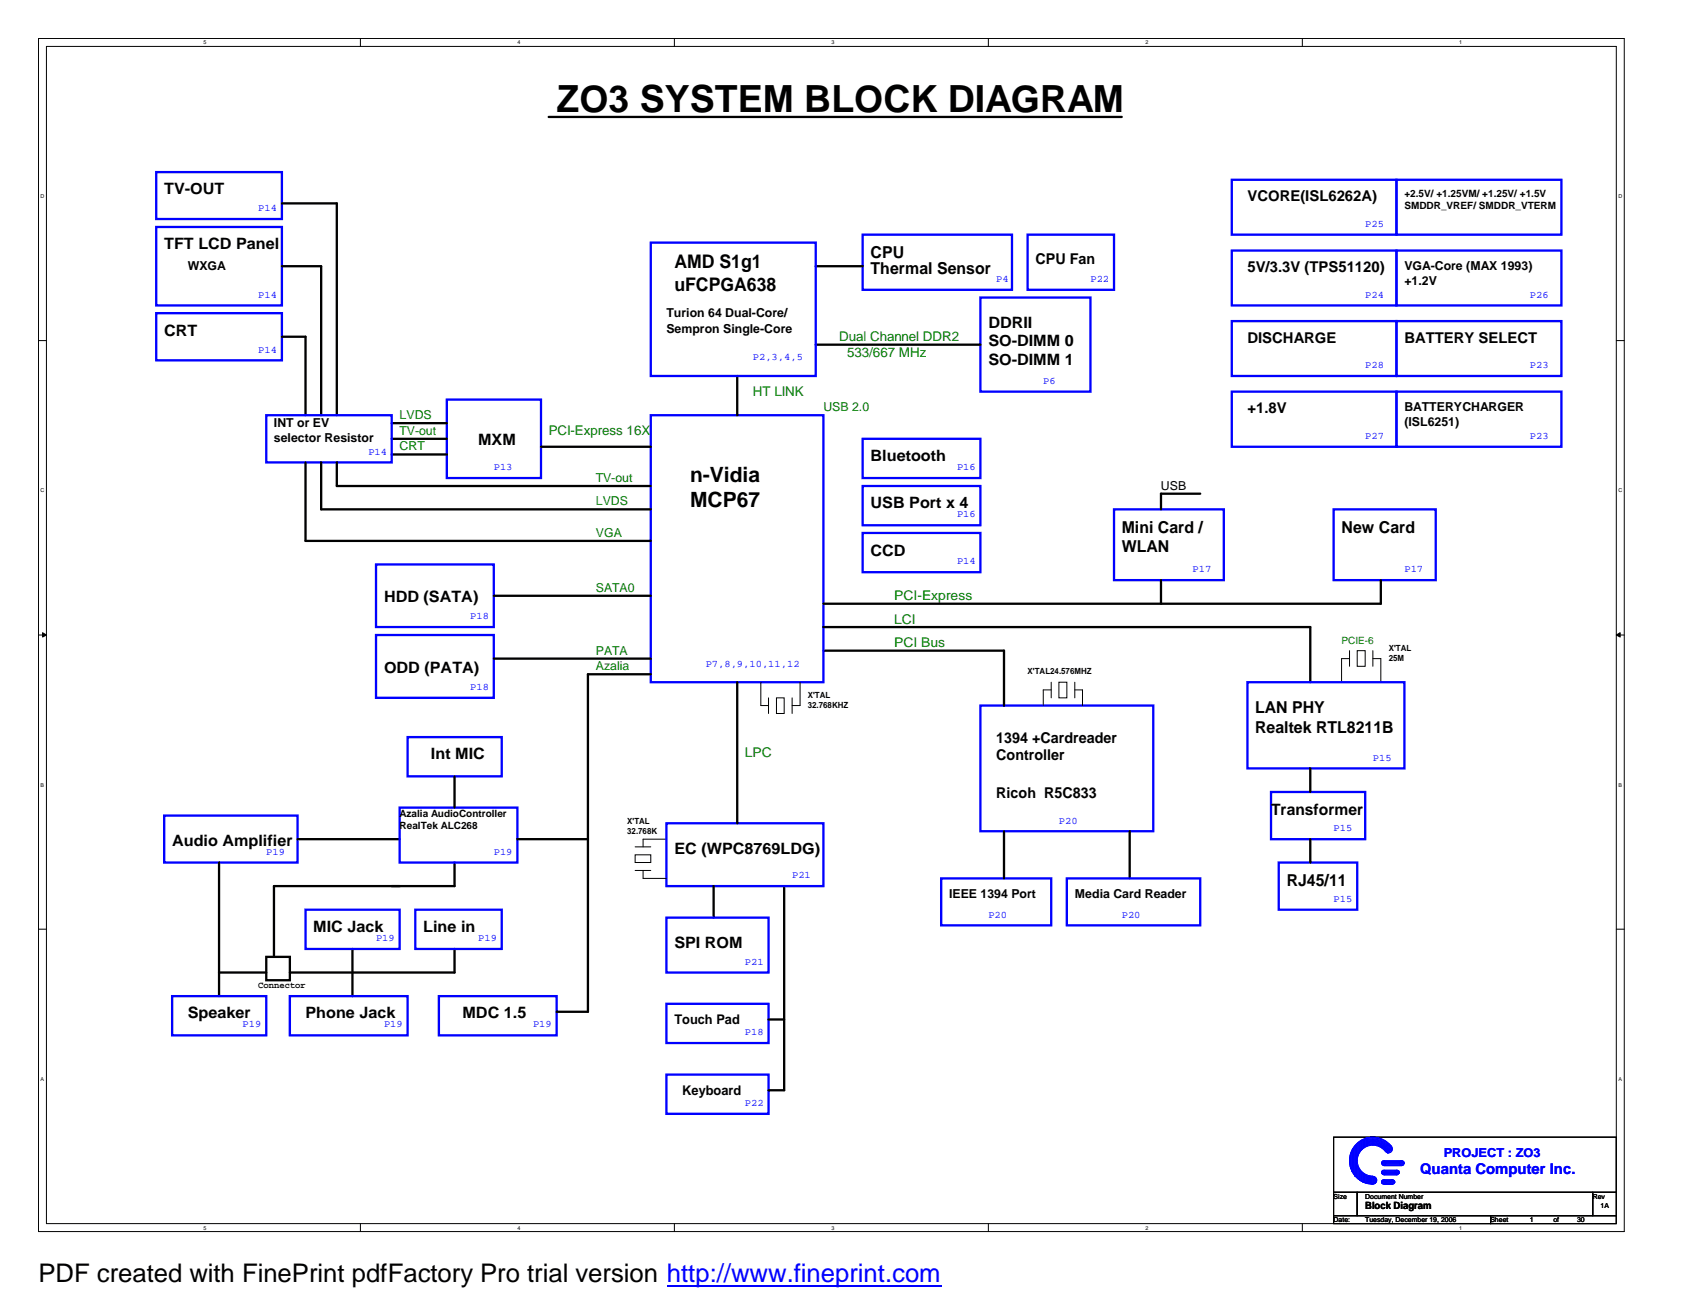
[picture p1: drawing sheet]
<svg xmlns="http://www.w3.org/2000/svg" width="279mm" height="216mm" viewBox="0 0 279 216" stroke-linecap="round" stroke-linejoin="round" font-family="sans-serif">
<g fill="none" stroke="#000" stroke-width=".17">
<path d="M6.3 6.3h261.8v197h-261.8zM7.7 7.7h259v194.3h-259zM59.5 6.3v1.4M111.3 6.3v1.4M163.1 6.3v1.4M214.9 6.3v1.4M6.3 56.2h1.4M266.7 56.2h1.4M6.3 104.8h1.4M125.6 112.6v3.9h1.2M126.8 115.2v2.6M128.1 115.2h1.3v2.6h-1.3z"/>
<path d="M130.7 115.2v2.6M132 112.6v3.9h-1.3M173.5 113.9h-1.3v2.6M173.5 112.6v2.6M174.8 112.6h1.3v2.6h-1.3zM177.4 113.9h1.2v2.6M177.4 112.6v2.6M222.7 108.7h-1.3v3.9M222.7 107.4v2.6M224 107.4h1.3v2.6h-1.3zM226.6 108.7h1.3v3.9M226.6 107.4v2.6"/>
<path d="M266.7 104.8h1.4M104.8 139.8h2.6M110 138.5h-3.9v1.3M6.3 153.4h1.4M104.8 141.1h2.6v1.3h-2.6zM104.8 143.7h2.6M106.1 143.7v1.3h3.9M266.7 153.4h1.4M220.1 187.7h46.6v9.1h-46.6zM220.1 196.8h3.9v3.9h-3.9zM224 196.8h38.8v3.9h-38.8zM262.8 196.8h3.9v3.9h-3.9z"/>
<path d="M59.5 202v1.3M111.3 202v1.3M163.1 202v1.3M214.9 202v1.3M220.1 200.7h25.9v1.3h-25.9zM246 200.7h20.7v1.3h-20.7z"/>
</g>
<g fill="#000" stroke="#000" stroke-width=".17">
<path d="M7 104.4l.7 .4-.7 .4z" fill-rule="evenodd"/>
<path d="M266.7 104.8l.7-.4v.8z" fill-rule="evenodd"/>
</g>
<g fill="none" stroke="#000" stroke-width=".38">
<path d="M90.6 19.3h94.5M46.5 33.6h9.1v34.9M46.5 43.9h6.5v24.6M46.5 55.6h3.9v12.9M134.6 56.9h27.2M134.6 43.9h7.8M50.4 76.3v13h57M53 76.3v7.8h54.4M55.6 76.3v3.9h51.8M64.6 75h9.1M64.6 69.8h9.1M64.6 72.4h9.1"/>
<path d="M89.3 73.7h18.1M121.7 62.1v6.4M81.5 98.3h25.9M191.6 95.8v3.9M198.1 81.5h-6.5v2.6M227.9 95.8v3.9h-92M81.5 108.7h25.9M107.4 111.3h-10.4v55.7h-5.1M121.7 112.6v23.3M135.9 107.4h29.8v9.1M135.9 103.5h80.3v9.1M49.1 138.5h16.9"/>
<path d="M75 128.1v5.2M85.4 138.5h11.6M165.7 137.2v7.8M186.4 137.2v7.8M216.2 126.8v3.9M216.2 138.5v3.9M36.2 142.4v22M43.9 157.9h3.9v3.9h-3.9zM58.2 156.6v7.8M75 156.6v3.9h-27.2M75 142.4v3.9h-29.8v11.6M117.8 146.3v5.2"/>
<path d="M129.4 146.3v33.7h-2.6M36.2 160.5h7.7M126.8 168.3h2.6"/>
</g>
<g fill="none" stroke="#00f" stroke-width=".38">
<path d="M25.8 37.5h20.7v12.9h-20.7zM25.8 28.4h20.7v7.8h-20.7zM142.4 38.7h24.6v9.1h-24.6zM169.6 38.7h14.3v9.1h-14.3zM203.3 29.7h27.2v9h-27.2zM230.5 29.7h27.2v9h-27.2zM25.8 51.7h20.7v7.8h-20.7zM107.4 40h27.2v22.1h-27.2zM161.8 49.1h18.2v15.5h-18.2zM203.3 41.4h27.2v9h-27.2zM203.3 53h27.2v9.1h-27.2zM230.5 41.4h27.2v9h-27.2z"/>
<path d="M230.5 53h27.2v9.1h-27.2zM43.9 68.5h20.7v7.8h-20.7zM73.7 66h15.6v12.9h-15.6zM107.4 68.5h28.5v44.1h-28.5zM142.4 72.4h19.4v6.5h-19.4zM203.3 64.6h27.2v9.1h-27.2zM230.5 64.6h27.2v9.1h-27.2zM62.1 93.2h19.4v10.3h-19.4zM142.4 80.2h19.4v6.5h-19.4zM142.4 88h19.4v6.4h-19.4zM183.9 84.1h18.1v11.7h-18.1zM220.1 84.1h16.8v11.7h-16.8z"/>
<path d="M62.1 104.8h19.4v10.4h-19.4zM161.8 116.5h28.5v20.7h-28.5zM205.9 112.6h25.9v14.2h-25.9zM27.1 134.6h22v7.8h-22zM66 133.3h19.4v9.1h-19.4zM67.3 121.7h15.5v6.4h-15.5zM110 135.9h25.9v10.4h-25.9zM209.8 130.7h15.5v7.8h-15.5zM50.4 150.2h15.6v6.4h-15.6zM68.5 150.2h14.3v6.4h-14.3zM110 151.5h16.8v9h-16.8zM155.3 145h18.2v7.7h-18.2z"/>
<path d="M176.1 145h22v7.7h-22zM211 142.4h13v7.8h-13zM28.4 164.4h15.5v6.5h-15.5zM47.8 164.4h19.5v6.5h-19.5zM72.4 164.4h19.5v6.5h-19.5zM110 165.7h16.8v6.5h-16.8zM110 177.4h16.8v6.5h-16.8z"/>
</g>
<g fill="none" stroke="#00f" stroke-width=".17">
<path d="M222.8 190.7v1.8l.2 .4v-2.6l.1-.3v3.3l.1 .1v-3.6l.2-.3v4.2l.1 .1v-4.4l.1-.1v4.9M224 188.8v2.2l.1-.4v-1.8l.1-.2v1.7l.2-.1v-1.7l.1-.1v1.5l.2-.1v-1.5h.1v1.4l.1-.2v-1.2l.1-.2v1.3l.2-.1v-1.2l.1-.1v1.3M225.6 189.1a2.8 2.8 0 0 1 3.4 1.2M225.6 188.9a2.89 2.89 0 0 1 3.5 1.4M225.6 188.8a2.98 2.98 0 0 1 3.5 1.3M225.6 188.6a3.2 3.2 0 0 1 3.7 1.6M225.6 188.5a3.3 3.3 0 0 1 3.8 1.7M225.6 188.4a3.4 3.4 0 0 1 3.8 1.5M225.6 188.3a3.5 3.5 0 0 1 4 1.6M225.6 194.1v1.1h-.2v-1.1l-.1-.2v1.3l-.1-.1v-1.2l-.2-.1v1.3h-.1v-1.4l-.1-.2v1.5h-.1v-1.6l-.2-.1v1.6l-.1-.2v-1.5l-.2-.3v1.7l-.1-.1v-1.8l-.1-.3v1.9h-.1v-5.3l-.2 .1v5.1M225.6 194.2h.1v1h.1v-1h.1v1.2h-.2l.4-1.2v1.2l.1-.2v-1l.1 .3v.9h.1v-1.1h.2v1.1h.1v-1.1h.2v1.1l.1-.2v-.7l.1 .1v.5M225.6 187.8v1.3l-.2-.1v-1z"/>
<path d="M225.6 188.1a3.7 3.7 0 0 1 4.1 1.7M225.6 187.9a3.8 3.8 0 0 1 4.1 1.8M225.7 188v1M228.1 191.7h3.5v.2h-3.6v.1h3.8l-.2 .1h-3.5l.2 .2h3.3M228.1 194.9h2v.1h-2.1v.1h2.2l-.1 .1h-2.1l.3 .2h1.8M228.1 193.3h2.7v.1h-2.7l-.1 .1h3l-.2 .2h-2.8l.3 .1h2.4M228.4 194.7h1.4M228.4 195.5h1.4M228.4 193.9h2.2M228.4 193.2h2.2M228.4 192.4h3M228.4 191.6h3"/>
<path d="M228.6 189.9a2.57 2.57 0 0 0-4.4 .6 2.57 2.57 0 0 0 2.4 3.6M229.6 189.2a3.9 3.9 0 0 0-4.3-1.3 3.9 3.9 0 0 0-2.6 3.7 3.8 3.8 0 0 0 3.9 3.9"/>
<circle cx="226.6" cy="194.8" r=".64"/>
<circle cx="228.4" cy="192" r=".38"/>
<circle cx="228.4" cy="193.5" r=".37"/>
<circle cx="228.4" cy="195.1" r=".37"/>
<circle cx="229.1" cy="189.6" r=".64"/>
<circle cx="229.8" cy="195.1" r=".37"/>
<circle cx="230.6" cy="193.5" r=".37"/>
<circle cx="231.4" cy="192" r=".38"/>
</g>
<path d="M110.1 212.3h45.2" fill="none" stroke="#00f" stroke-width=".3"/>
<text font-size="6.2" x="91.9" y="18.5">ZO3 SYSTEM BLOCK DIAGRAM</text>
<text font-size="4.2" x="6.3" y="211.7">PDF created with FinePrint pdfFactory Pro trial version http://www.fineprint.com</text>
<g font-size="3.5">
<text x="113.9" y="79.5">n-Vidia</text>
<text x="113.9" y="83.7">MCP67</text>
</g>
<g font-size="3.1">
<text x="111.3" y="44.2">AMD S1g1</text>
<text x="111.3" y="48">uFCPGA638</text>
</g>
<g font-size="2.7">
<text x="143.7" y="45.2">Thermal Sensor</text>
<text x="143.7" y="42.6">CPU</text>
<text x="185.1" y="87.9">Mini Card /</text>
<text x="221.4" y="87.9">New Card</text>
<text x="185.1" y="91.2">WLAN</text>
<text x="207.1" y="117.7">LAN PHY</text>
<text x="207.1" y="121">Realtek RTL8211B</text>
<text x="212.3" y="146.2">RJ45/11</text>
</g>
<g font-size="2.6">
<text x="27.1" y="32.1">TV-OUT</text>
<text x="27.1" y="41.1">TFT LCD Panel</text>
<text x="27.1" y="55.4">CRT</text>
<text x="163.1" y="54.1">DDRII</text>
<text x="163.1" y="57.2">SO-DIMM 0</text>
<text x="163.1" y="60.3">SO-DIMM 1</text>
<text x="78.9" y="73.5">MXM</text>
<text x="143.7" y="76.2">Bluetooth</text>
<text x="143.7" y="83.9">USB Port x 4</text>
<text x="143.7" y="91.7">CCD</text>
<text x="63.4" y="99.4">HDD (SATA)</text>
<text x="63.4" y="111.1">ODD (PATA)</text>
<text x="71.1" y="125.3">Int MIC</text>
<text x="209.8" y="134.5">Transformer</text>
<text x="28.4" y="139.6">Audio Amplifier</text>
<text x="111.3" y="140.9">EC (WPC8769LDG)</text>
<text x="51.7" y="153.9">MIC Jack</text>
<text x="69.8" y="153.9">Line in</text>
<text x="111.3" y="156.5">SPI ROM</text>
<text x="31" y="168.1">Speaker</text>
<text x="50.4" y="168.1">Phone Jack</text>
<text x="76.3" y="168.1">MDC 1.5</text>
</g>
<g font-size="2.5">
<text x="205.9" y="33.2">VCORE(ISL6262A)</text>
<text x="170.9" y="43.6">CPU Fan</text>
<text x="205.9" y="44.9">5V/3.3V (TPS51120)</text>
<text x="205.9" y="56.6">DISCHARGE</text>
<text x="231.8" y="56.6">BATTERY SELECT</text>
<text x="205.9" y="68.2">+1.8V</text>
<text x="164.4" y="122.6">1394 +Cardreader</text>
<text x="164.4" y="125.5">Controller</text>
<text x="164.4" y="131.7">Ricoh R5C833</text>
</g>
<text font-size="2.5" fill="#00f" x="234.4" y="193.8">Quanta Computer Inc.</text>
<g font-size="2.2" fill="#008000">
<text x="138.5" y="56.3">Dual Channel DDR2</text>
<text x="139.8" y="58.9">533/667 MHz</text>
<text x="124.2" y="65.4">HT LINK</text>
<text x="90.6" y="71.9">PCI-Express 16X</text>
<text x="147.6" y="99.1">PCI-Express</text>
<text x="147.6" y="106.8">PCI Bus</text>
<text x="147.6" y="103">LCI</text>
<text x="122.9" y="125">LPC</text>
</g>
<g font-size="2.2">
<text x="111.3" y="169.1">Touch Pad</text>
<text x="112.6" y="180.7">Keyboard</text>
</g>
<g font-size="2">
<text x="31" y="44.5">WXGA</text>
<text x="231.8" y="44.5">VGA-Core (MAX 1993)</text>
<text x="231.8" y="47">+1.2V</text>
<text x="110" y="52.3">Turion 64 Dual-Core/</text>
<text x="110" y="54.9">Sempron Single-Core</text>
<text x="45.2" y="70.4">INT or EV</text>
<text x="231.8" y="67.9">BATTERYCHARGER</text>
<text x="231.8" y="70.3">(ISL6251)</text>
<text x="45.2" y="72.9">selector Resistor</text>
<text x="191.6" y="80.8">USB</text>
<text x="156.6" y="148.2">IEEE 1394 Port</text>
<text x="177.4" y="148.2">Media Card Reader</text>
</g>
<g font-size="2" fill="#008000">
<text x="66" y="71.8">TV-out</text>
<text x="66" y="69.2">LVDS</text>
<text x="135.9" y="67.9">USB 2.0</text>
<text x="66" y="74.3">CRT</text>
<text x="98.3" y="83.4">LVDS</text>
<text x="98.3" y="79.5">TV-out</text>
<text x="98.3" y="88.6">VGA</text>
<text x="98.3" y="97.7">SATA0</text>
<text x="98.3" y="110.6">Azalia</text>
<text x="98.3" y="108">PATA</text>
</g>
<text font-size="2" fill="#00f" x="238.3" y="190.9">PROJECT : ZO3</text>
<g font-size="1.7" fill="#00f">
<text x="42.6" y="34.9">P14</text>
<text x="225.3" y="37.5">P25</text>
<text x="164.4" y="46.5">P4</text>
<text x="180" y="46.5">P22</text>
<text x="42.6" y="49.1">P14</text>
<text x="225.3" y="49.1">P24</text>
<text x="252.5" y="49.1">P26</text>
<text x="42.6" y="58.2">P14</text>
<text x="124.2" y="59.5">P2,3,4,5</text>
<text x="172.2" y="63.4">P6</text>
<text x="225.3" y="60.8">P28</text>
<text x="252.5" y="60.8">P23</text>
<text x="60.8" y="75.1">P14</text>
<text x="81.5" y="77.6">P13</text>
<text x="157.9" y="77.6">P16</text>
<text x="225.3" y="72.4">P27</text>
<text x="252.5" y="72.4">P23</text>
<text x="157.9" y="85.4">P16</text>
<text x="157.9" y="93.2">P14</text>
<text x="196.8" y="94.5">P17</text>
<text x="231.8" y="94.5">P17</text>
<text x="77.6" y="102.2">P18</text>
<text x="77.6" y="113.9">P18</text>
<text x="116.5" y="110">P7,8,9,10,11,12</text>
<text x="226.6" y="125.6">P15</text>
<text x="174.8" y="135.9">P20</text>
<text x="220.1" y="137.2">P15</text>
<text x="43.9" y="141.1">P19</text>
<text x="81.5" y="141.1">P19</text>
<text x="130.7" y="145">P21</text>
<text x="220.1" y="148.9">P15</text>
<text x="62.1" y="155.4">P19</text>
<text x="78.9" y="155.4">P19</text>
<text x="163.1" y="151.5">P20</text>
<text x="185.1" y="151.5">P20</text>
<text x="122.9" y="159.3">P21</text>
<text x="40" y="169.6">P19</text>
<text x="63.4" y="169.6">P19</text>
<text x="88" y="169.6">P19</text>
<text x="122.9" y="170.9">P18</text>
<text x="122.9" y="182.5">P22</text>
</g>
<g font-size="1.7">
<text x="231.8" y="32.5">+2.5V/ +1.25VM/ +1.25V/ +1.5V</text>
<text x="231.8" y="34.5">SMDDR_VREF/ SMDDR_VTERM</text>
<text x="66" y="134.8">Azalia AudioController</text>
<text x="66" y="136.8">RealTek ALC268</text>
<text x="225.3" y="199.6">Block Diagram</text>
</g>
<text font-size="1.7" fill="#008000" x="221.4" y="106.3">PCIE-6</text>
<text font-size="1.5" x="42.6" y="163.1">Connector</text>
<g font-size="1.4">
<text x="229.2" y="107.4">X'TAL</text>
<text x="169.6" y="111.3">X'TAL24.576MHZ</text>
<text x="229.2" y="109.1">25M</text>
<text x="133.3" y="115.2">X'TAL</text>
<text x="133.3" y="116.8">32.768KHZ</text>
<text x="103.5" y="135.9">X'TAL</text>
<text x="103.5" y="137.6">32.768K</text>
</g>
<g font-size="1.1">
<text x="220.1" y="197.9">Size</text>
<text x="225.3" y="197.9">Document Number</text>
<text x="262.9" y="197.9">Rev</text>
<text x="220.1" y="201.8">Date:</text>
<text x="225.3" y="201.8">Tuesday, December 19, 2006</text>
<text x="246" y="201.8">Sheet</text>
<text x="252.5" y="201.8">1</text>
<text x="256.4" y="201.8">of</text>
<text x="260.3" y="201.8">30</text>
<text x="264.2" y="199.4">1A</text>
</g>
<g font-size=".9">
<text x="33.6" y="7.3">5</text>
<text x="85.4" y="7.3">4</text>
<text x="137.2" y="7.3">3</text>
<text x="189" y="7.3">2</text>
<text x="240.8" y="7.3">1</text>
<text x="6.7" y="32.7">D</text>
<text x="267.1" y="32.7">D</text>
<text x="6.7" y="81.3">C</text>
<text x="267.1" y="81.3">C</text>
<text x="6.7" y="129.9">B</text>
<text x="267.1" y="129.9">B</text>
<text x="6.7" y="178.4">A</text>
<text x="267.1" y="178.4">A</text>
<text x="33.6" y="202.9">5</text>
<text x="85.4" y="202.9">4</text>
<text x="137.2" y="202.9">3</text>
<text x="189" y="202.9">2</text>
<text x="240.8" y="202.9">1</text>
</g>
</svg>
